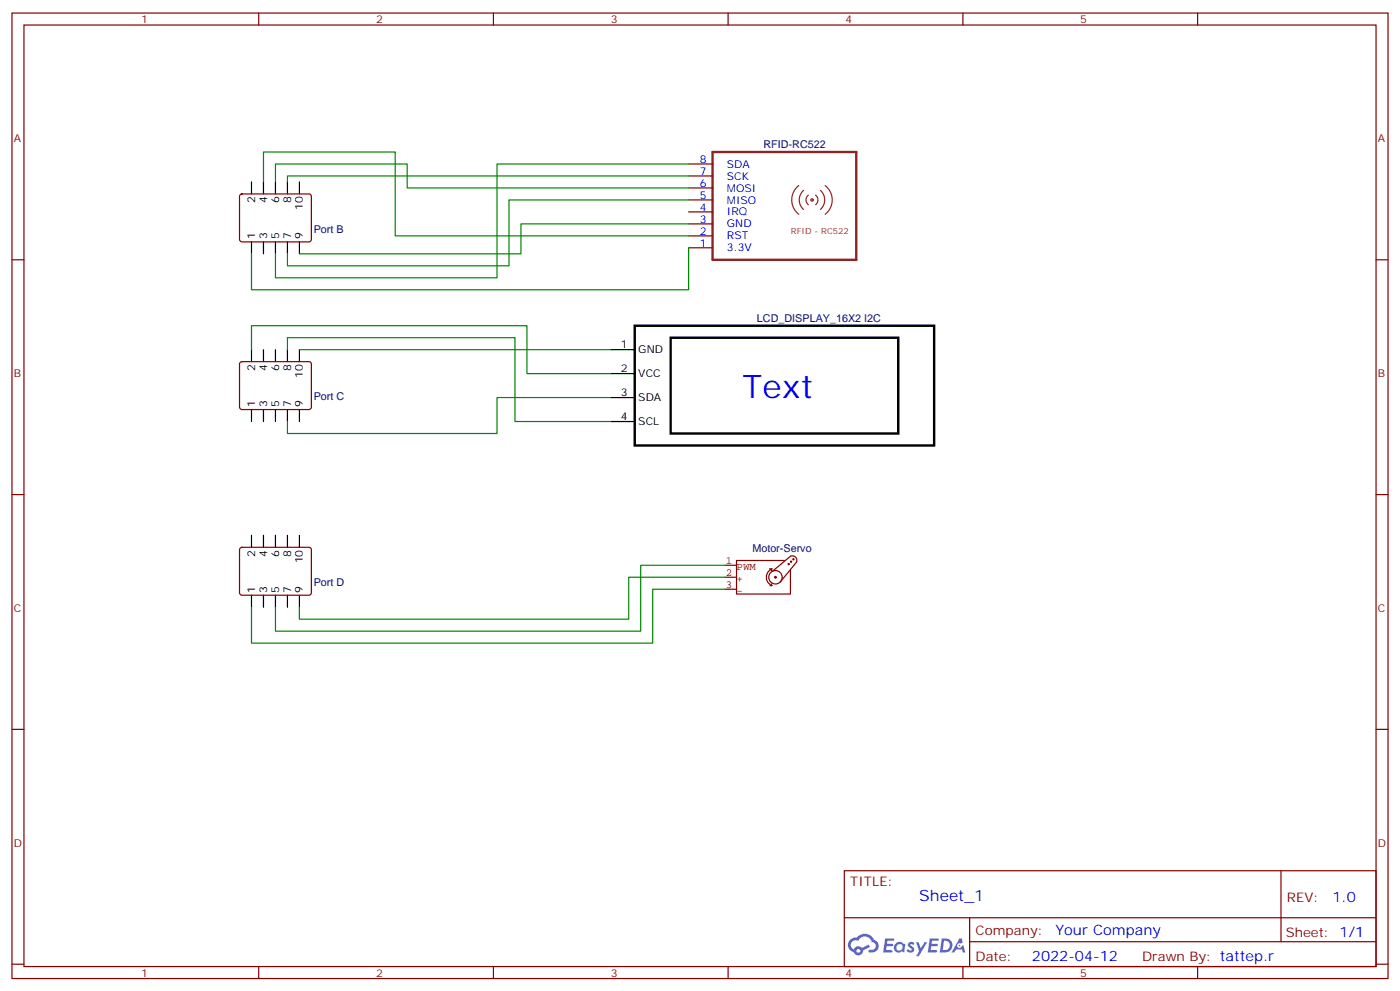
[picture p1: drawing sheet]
<svg xmlns="http://www.w3.org/2000/svg" width="412mm" height="292mm" viewBox="0 0 412 292" stroke-linecap="round" stroke-linejoin="round" font-family="sans-serif">
<g fill="none" stroke="#870000" stroke-width=".35">
<path d="M3.5 3.8h405.4v284.4h-405.4zM7.1 7.4h398.2v277.3h-398.2zM76.2 3.8v3.6M145.3 3.8v3.6M214.5 3.8v3.6M283.6 3.8v3.6M352.8 3.8v3.6M3.5 76.5h3.6M405.3 76.5h3.6M3.5 145.7h3.6M405.3 145.7h3.6M3.5 214.8h3.6"/>
<path d="M405.3 214.8h3.6M248.7 256.4h156.6v28.3h-156.6zM377.3 256.5v20.8M248.7 270.3h156.5M285.6 277.3h119.6M285.6 270.3v14.1M3.5 284h3.6M76.2 284.7v3.5M145.3 284.7v3.5M214.5 284.7v3.5M283.6 284.7v3.5M352.8 284.7v3.5"/>
<path d="M405.3 284h3.6"/>
</g>
<g fill="#5487ff">
<path d="M267.7 277.6a1.22 1.22 0 0 1 1.7 .3l-.4 .6a.47 .47 0 0 0-.3-.5 .47 .47 0 0 0-.5 .2l.1 .3a1.14 1.14 0 0 1 .8 1.7 1.14 1.14 0 0 1-1.9 0l-.2-.2 .5-.5 .7 .4a.29 .29 0 0 0 .3-.3 .29 .29 0 0 0-.2-.3 1.04 1.04 0 0 1-.6-1.7z"/>
<path d="M260.7 276.4h2.4l.3 .1-.2 .5-1.8 .1-.1 .9h1.5l.3 .3-.3 .4h-1.6l-.2 1.1h1.7l.2 .4-.2 .3h-2.6z"/>
<path d="M273.8 276.4h2.4l.3 .1-.1 .5-1.8 .1-.2 .9h1.6l.3 .3-.4 .4h-1.6l-.1 1.1h1.7l.2 .4-.2 .3h-2.6z"/>
<path d="M282.6 276.4h.7l.3 1.2-.6 .3a.69 .69 0 0 0-1 .3 .69 .69 0 0 0 .4 1 .69 .69 0 0 0 .9-.6l.5-.3 .6 2.2h-.8l-.2-.9h-1.8l-.5 .9h-.8z"/>
<path d="M269.8 277.4h.8l.6 1.9 1.1-1.9h.9l-2.6 4.2h-.8l.9-1.5z"/>
<path d="M277.4 276.4l-.6 4.1h1.3a2.11 2.11 0 0 0 2.5-2.1 2.11 2.11 0 0 0-2.5-2zM278.1 277.1a1.39 1.39 0 0 1 1.7 1.4 1.39 1.39 0 0 1-1.8 1.3h-.3z"/>
<path d="M263.7 278a1.54 1.54 0 0 0-.1 2.1 1.54 1.54 0 0 0 2.2 .2l.6 .2 .3-2.3-.2-.2-.4-.1a1.49 1.49 0 0 0-2.4 .1zM264 279a.94 .94 0 0 1 1.8 0 .94 .94 0 0 1-1.8 0z"/>
<path d="M250.4 276.7a2.18 2.18 0 0 0 1.1 3.8 1.44 1.44 0 0 0 1.6 .9 1.44 1.44 0 0 0 1.2-1.5l2-1-.5-.7-1.9 .9a1.47 1.47 0 0 0-2.4 .5 1.39 1.39 0 0 1-.7-2 1.39 1.39 0 0 1 2-.5 2.12 2.12 0 0 1 2.2-1.3 2.12 2.12 0 0 1 1.9 1.7 1.14 1.14 0 0 1 1.1 1.4 1.14 1.14 0 0 1-1.7 .8 .43 .43 0 0 0-.5 .3 .43 .43 0 0 0 .4 .5 1.98 1.98 0 0 0 2.5-1.2 1.98 1.98 0 0 0-1.2-2.5 3.1 3.1 0 0 0-5.3-.7l-.9 .1zM252.3 280a.55 .55 0 0 1 1.1 0 .55 .55 0 0 1-1.1 0z"/>
<circle cx="282.6" cy="278.5" r=".26"/>
</g>
<g fill="none" stroke="#000" stroke-width=".35">
<path d="M74.1 53.6v3.5M77.6 53.6v3.5M81.1 53.6v3.5M84.7 53.6v3.5M88.2 53.6v3.5M74.1 71.2v3.6M77.6 71.2v3.6M81.1 71.2v3.6M84.7 71.2v3.6M88.2 71.2v3.6M74.1 103v3.5M77.6 103v3.5"/>
<path d="M81.1 103v3.5M84.7 103v3.5M88.2 103v3.5M179.9 103h7.1M179.9 110h7.1M179.9 117.1h7.1M74.1 120.6v3.5M77.6 120.6v3.5M81.1 120.6v3.5M84.7 120.6v3.5M88.2 120.6v3.5M179.9 124.1h7.1"/>
<path d="M74.1 157.7v3.5M77.6 157.7v3.5M81.1 157.7v3.5M84.7 157.7v3.5M88.2 157.7v3.5M74.1 175.3v3.5M77.6 175.3v3.5M81.1 175.3v3.5M84.7 175.3v3.5M88.2 175.3v3.5"/>
</g>
<path d="M70.8 57.3l.5-.2 20 .1 .4 .6v13l-.7 .4h-20l-.4-.7v-12.7zM202.8 48.3h7.1M202.8 51.8h7.1M202.8 55.4h7.1M202.8 58.9h7.1M202.8 62.4h7.1M202.8 69.5h7.1M202.8 73h7.1M202.8 65.9h7.1M70.8 106.7l.5-.2 20 .1 .4 .6v13l-.7 .4-20-.1-.4-.6v-12.7zM70.8 161.4l.5-.2h20l.4 .7v13l-.7 .4-20-.1-.4-.6v-12.7z" fill="none" stroke="#870000" stroke-width=".35"/>
<g fill="none" stroke="#850000" stroke-width=".35">
<path d="M213.4 166.5h3.6M213.4 170h3.6M213.4 173.5h3.6M226.7 167.5h.7M226.8 172.5h.6M227.2 171.9l.2 .6M227.4 167.5l-.2 .6M227.4 167.5a2.68 2.68 0 0 0-1.7 2.5 2.68 2.68 0 0 0 1.7 2.5M227.5 168.2l5.3-4.4a1.31 1.31 0 0 1 1.6 .3 1.31 1.31 0 0 1 .2 1.5l-4.8 5.8M228.7 170l-.3-.2-.2 .2 .4 .2M230.4 170a1.98 1.98 0 0 0-2.9-1.7 1.98 1.98 0 0 0-.2 3.4 1.98 1.98 0 0 0 3.1-1.5M231.1 165.1h-14.1v9.8h15.8v-7"/>
<path d="M232.5 166.1l-.2-.2-.2 .2 .3 .1M233.2 165.4l-.2-.2-.2 .2 .3 .1M233.9 164.7l-.2-.2-.2 .2 .3 .1"/>
</g>
<path d="M209.9 44.8h42.3v31.7h-42.3z" fill="none" stroke="#8c2424" stroke-width=".71"/>
<g fill="none" stroke="#8c2424" stroke-width=".35">
<path d="M235.3 54.6a5.3 5.3 0 0 0 0 8.5M236.7 56.1a3.7 3.7 0 0 0 0 5.6M238.1 57.5a1.76 1.76 0 0 0 0 2.8M240.2 57.5a1.76 1.76 0 0 1 0 2.8M241.7 56.1a3.7 3.7 0 0 1 0 5.6M243.1 54.6a5.3 5.3 0 0 1 0 8.5"/>
<circle cx="239.2" cy="58.9" r=".35"/>
</g>
<path d="M187 95.9h88.2v35.3h-88.2zM197.6 99.4h67v28.3h-67z" fill="none" stroke="#000" stroke-width=".71"/>
<g fill="none" stroke="#008700" stroke-width=".35">
<path d="M77.6 53.6v-8.8h38.8v24.7h86.4M81.1 53.6v-5.3h38.8v7.1h82.9M202.8 48.3h-56.4v33.5h-65.3v-7M202.8 51.8h-118.1v1.8M202.8 58.9h-52.9v19.4h-65.2v-3.5M202.8 65.9h-49.3v8.9h-65.3M202.8 73v12.3h-128.7v-10.5M74.1 103v-7.1h81.1v14.1h24.7M84.7 103v-3.6h67v24.7h28.2M88.2 103h91.7M179.9 117.1h-33.5v10.6h-61.7v-3.6M213.4 173.5h-21.1v15.9h-118.2v-10.6"/>
<path d="M213.4 166.5h-24.7v19.4h-107.6v-7.1M213.4 170h-28.2v12.4h-97v-3.6"/>
</g>
<text font-size="9.5" fill="#00f" x="218.7" y="117.1">Text</text>
<text font-size="4.6" fill="#00f" x="270.8" y="265.5">Sheet_1</text>
<g font-size="4.2" fill="#00f">
<text x="392.5" y="265.7">1.0</text>
<text x="310.9" y="275.3">Your Company</text>
<text x="304" y="283.1">2022-04-12</text>
</g>
<g font-size="3.9" fill="#800">
<text x="250.5" y="261">TITLE:</text>
<text x="379.1" y="265.7">REV:</text>
<text x="287.4" y="275.2">Company:</text>
<text x="378.7" y="275.8">Sheet: 1/1</text>
<text x="287.4" y="282.9">Date:</text>
<text x="336.4" y="283">Drawn By: tattep.r</text>
</g>
<g font-size="3.2" fill="#800">
<text x="41.6" y="6.8">1</text>
<text x="110.8" y="6.8">2</text>
<text x="179.9" y="6.8">3</text>
<text x="249.1" y="6.8">4</text>
<text x="318.2" y="6.8">5</text>
<text x="4.1" y="41.9">A</text>
<text x="405.9" y="41.9">A</text>
<text x="4.1" y="111.1">B</text>
<text x="405.9" y="111.1">B</text>
<text x="4.1" y="180.2">C</text>
<text x="405.9" y="180.2">C</text>
<text x="4.1" y="249.4">D</text>
<text x="405.9" y="249.4">D</text>
<text x="41.6" y="287.7">1</text>
<text x="110.8" y="287.7">2</text>
<text x="179.9" y="287.7">3</text>
<text x="249.1" y="287.7">4</text>
<text x="318.2" y="287.7">5</text>
</g>
<g font-size="3.2" fill="#00f">
<text x="206.1" y="47.9">8</text>
<text x="206.1" y="51.5">7</text>
<text x="214.1" y="49.4">SDA</text>
<text x="214.1" y="52.9">SCK</text>
<text x="206.1" y="55">6</text>
<text x="206.1" y="58.5">5</text>
<text x="214.1" y="56.4">MOSI</text>
<text x="214.1" y="59.9">MISO</text>
<text x="206.1" y="62.1">4</text>
<text x="206.1" y="65.6">3</text>
<text x="214.1" y="63.5">IRQ</text>
<text x="206.1" y="69.1">2</text>
<text x="214.1" y="70.5">RST</text>
<text x="214.1" y="67">GND</text>
<text x="206.1" y="72.6">1</text>
<text x="214.1" y="74">3.3V</text>
</g>
<g font-size="3.2" fill="#000080">
<text x="224.9" y="43.7">RFID-RC522</text>
<text x="92.4" y="68.5">Port B</text>
<text x="223" y="94.9">LCD_DISPLAY_16X2 I2C</text>
<text x="92.4" y="117.9">Port C</text>
<text x="221.6" y="162.4">Motor-Servo</text>
<text x="92.4" y="172.6">Port D</text>
</g>
<g font-size="3.2">
<text x="75.1" y="59.8" transform="rotate(-90 75.1 59.8)">2</text>
<text x="78.7" y="59.8" transform="rotate(-90 78.7 59.8)">4</text>
<text x="82.2" y="59.8" transform="rotate(-90 82.2 59.8)">6</text>
<text x="85.7" y="59.8" transform="rotate(-90 85.7 59.8)">8</text>
<text x="89.3" y="61.9" transform="rotate(-90 89.3 61.9)">10</text>
<text x="75.1" y="70.5" transform="rotate(-90 75.1 70.5)">1</text>
<text x="78.7" y="70.5" transform="rotate(-90 78.7 70.5)">3</text>
<text x="82.2" y="70.5" transform="rotate(-90 82.2 70.5)">5</text>
<text x="85.7" y="70.5" transform="rotate(-90 85.7 70.5)">7</text>
<text x="89.3" y="70.5" transform="rotate(-90 89.3 70.5)">9</text>
<text x="182.8" y="102.6">1</text>
<text x="188" y="104">GND</text>
<text x="75.1" y="109.2" transform="rotate(-90 75.1 109.2)">2</text>
<text x="78.7" y="109.2" transform="rotate(-90 78.7 109.2)">4</text>
<text x="82.2" y="109.2" transform="rotate(-90 82.2 109.2)">6</text>
<text x="85.7" y="109.2" transform="rotate(-90 85.7 109.2)">8</text>
<text x="89.3" y="111.2" transform="rotate(-90 89.3 111.2)">10</text>
<text x="182.8" y="109.7">2</text>
<text x="188" y="111.1">VCC</text>
<text x="75.1" y="119.9" transform="rotate(-90 75.1 119.9)">1</text>
<text x="78.7" y="119.9" transform="rotate(-90 78.7 119.9)">3</text>
<text x="82.2" y="119.9" transform="rotate(-90 82.2 119.9)">5</text>
<text x="85.7" y="119.9" transform="rotate(-90 85.7 119.9)">7</text>
<text x="89.3" y="119.9" transform="rotate(-90 89.3 119.9)">9</text>
<text x="182.8" y="116.7">3</text>
<text x="188" y="118.1">SDA</text>
<text x="182.8" y="123.8">4</text>
<text x="188" y="125.2">SCL</text>
<text x="75.1" y="163.9" transform="rotate(-90 75.1 163.9)">2</text>
<text x="78.7" y="163.9" transform="rotate(-90 78.7 163.9)">4</text>
<text x="82.2" y="163.9" transform="rotate(-90 82.2 163.9)">6</text>
<text x="85.7" y="163.9" transform="rotate(-90 85.7 163.9)">8</text>
<text x="89.3" y="165.9" transform="rotate(-90 89.3 165.9)">10</text>
<text x="75.1" y="174.6" transform="rotate(-90 75.1 174.6)">1</text>
<text x="78.7" y="174.6" transform="rotate(-90 78.7 174.6)">3</text>
<text x="82.2" y="174.6" transform="rotate(-90 82.2 174.6)">5</text>
<text x="85.7" y="174.6" transform="rotate(-90 85.7 174.6)">7</text>
<text x="89.3" y="174.6" transform="rotate(-90 89.3 174.6)">9</text>
</g>
<g font-size="3.2" fill="#840000">
<text x="213.8" y="166.1">1</text>
<text x="217" y="168">PWM</text>
<text x="213.8" y="169.7">2</text>
<text x="213.8" y="173.2">3</text>
<text x="217" y="171.5">+</text>
<text x="217" y="175">-</text>
</g>
<text font-size="2.5" fill="#8d2323" x="233" y="69">RFID - RC522</text>
</svg>
